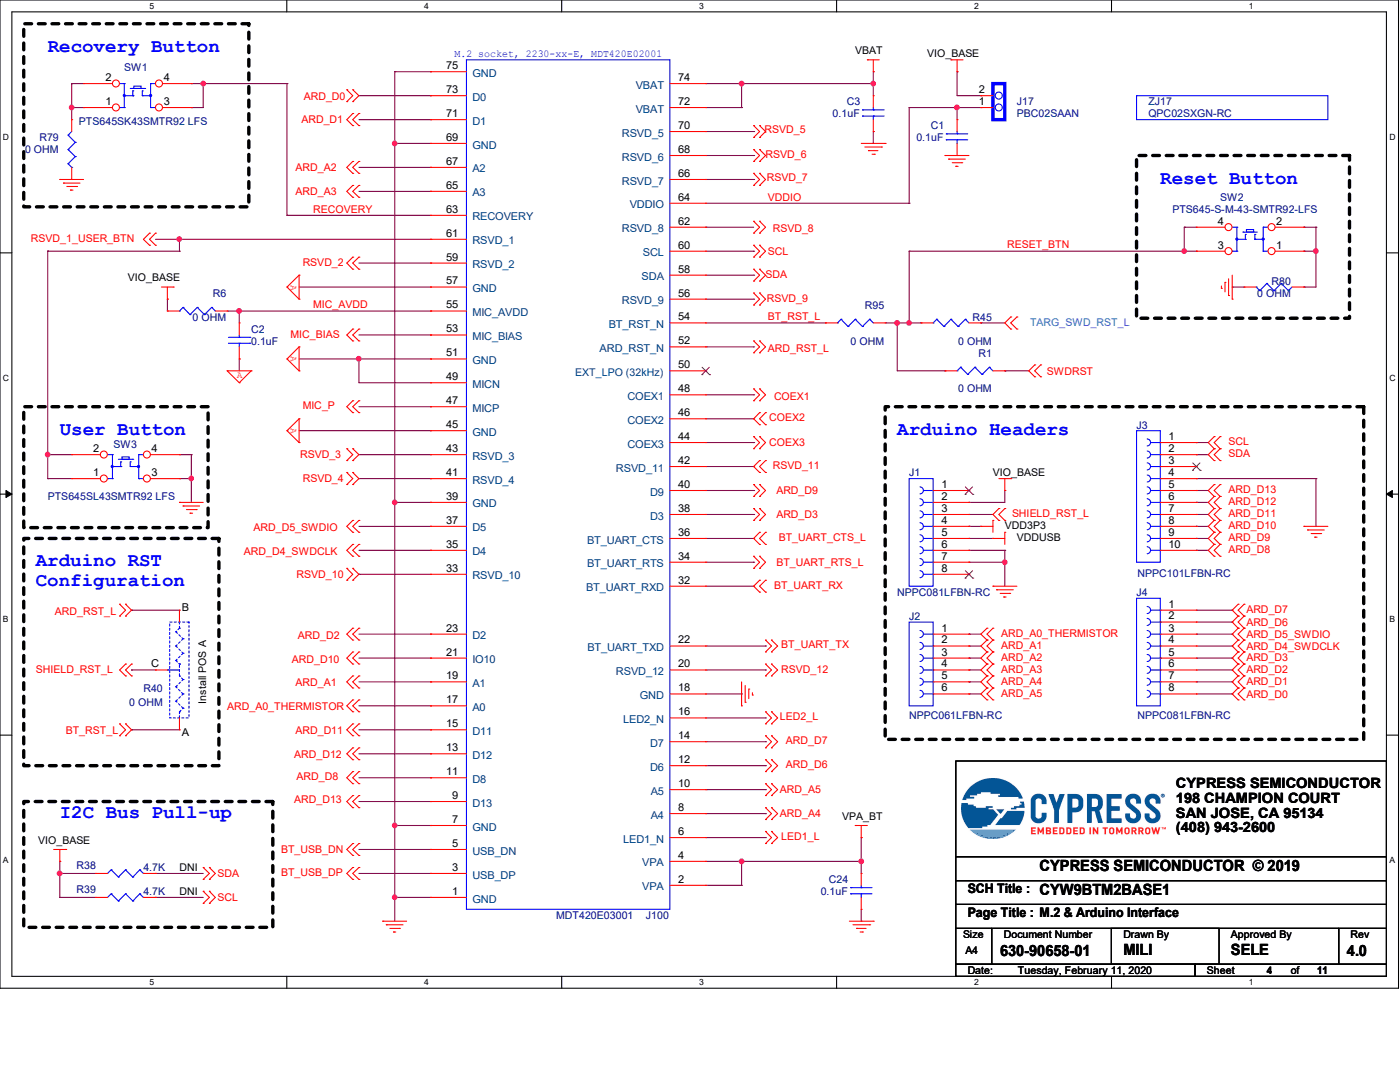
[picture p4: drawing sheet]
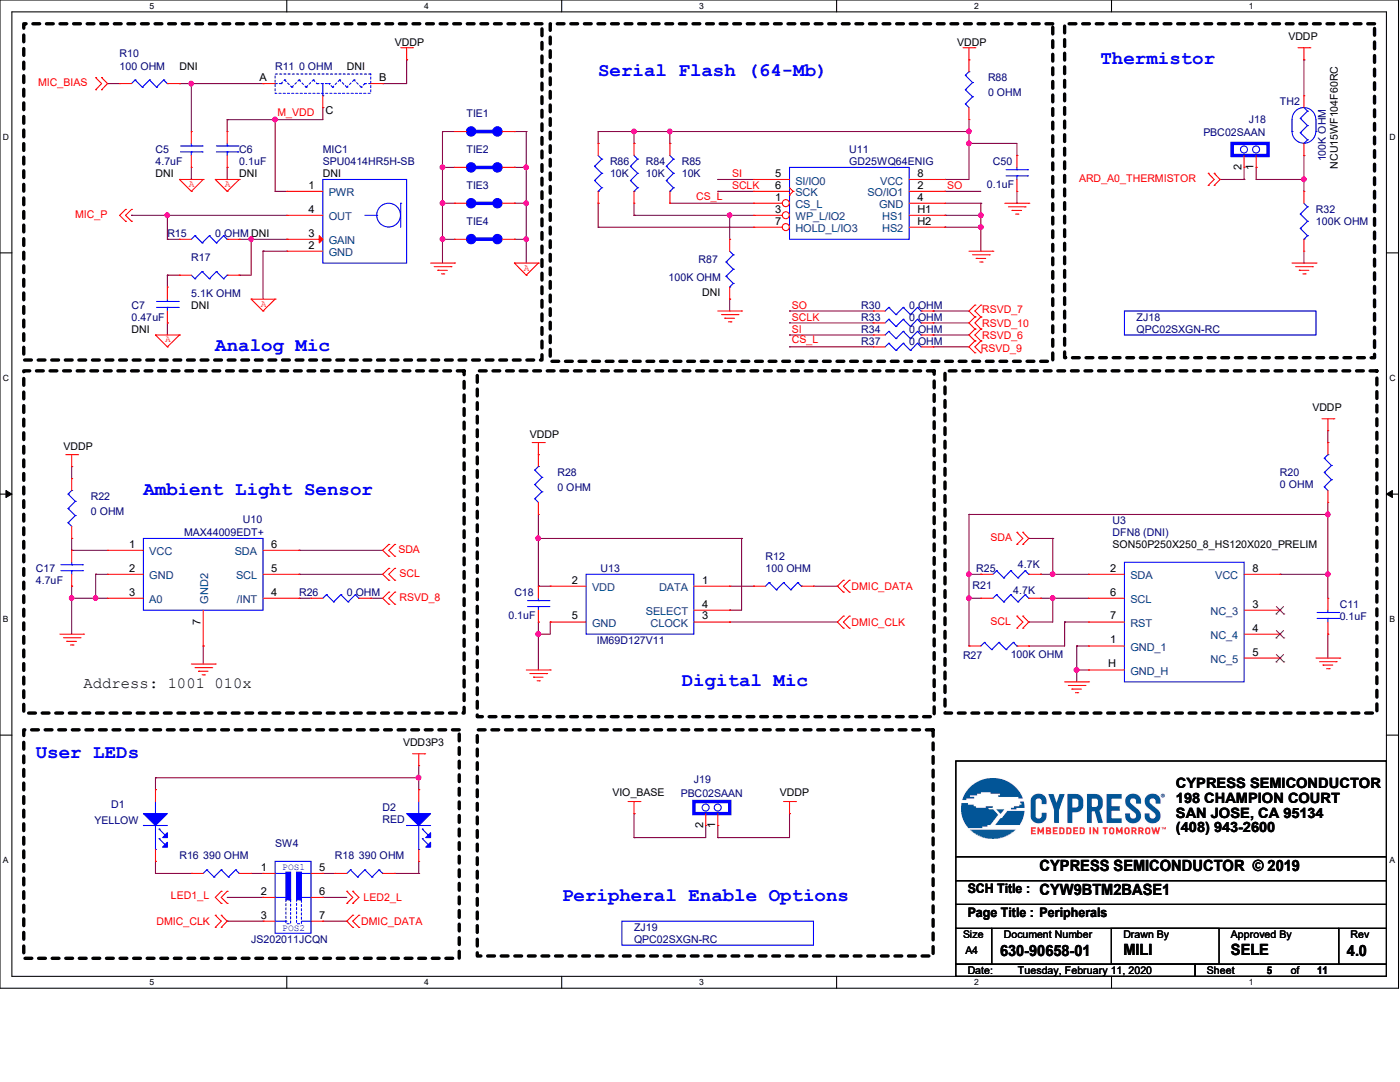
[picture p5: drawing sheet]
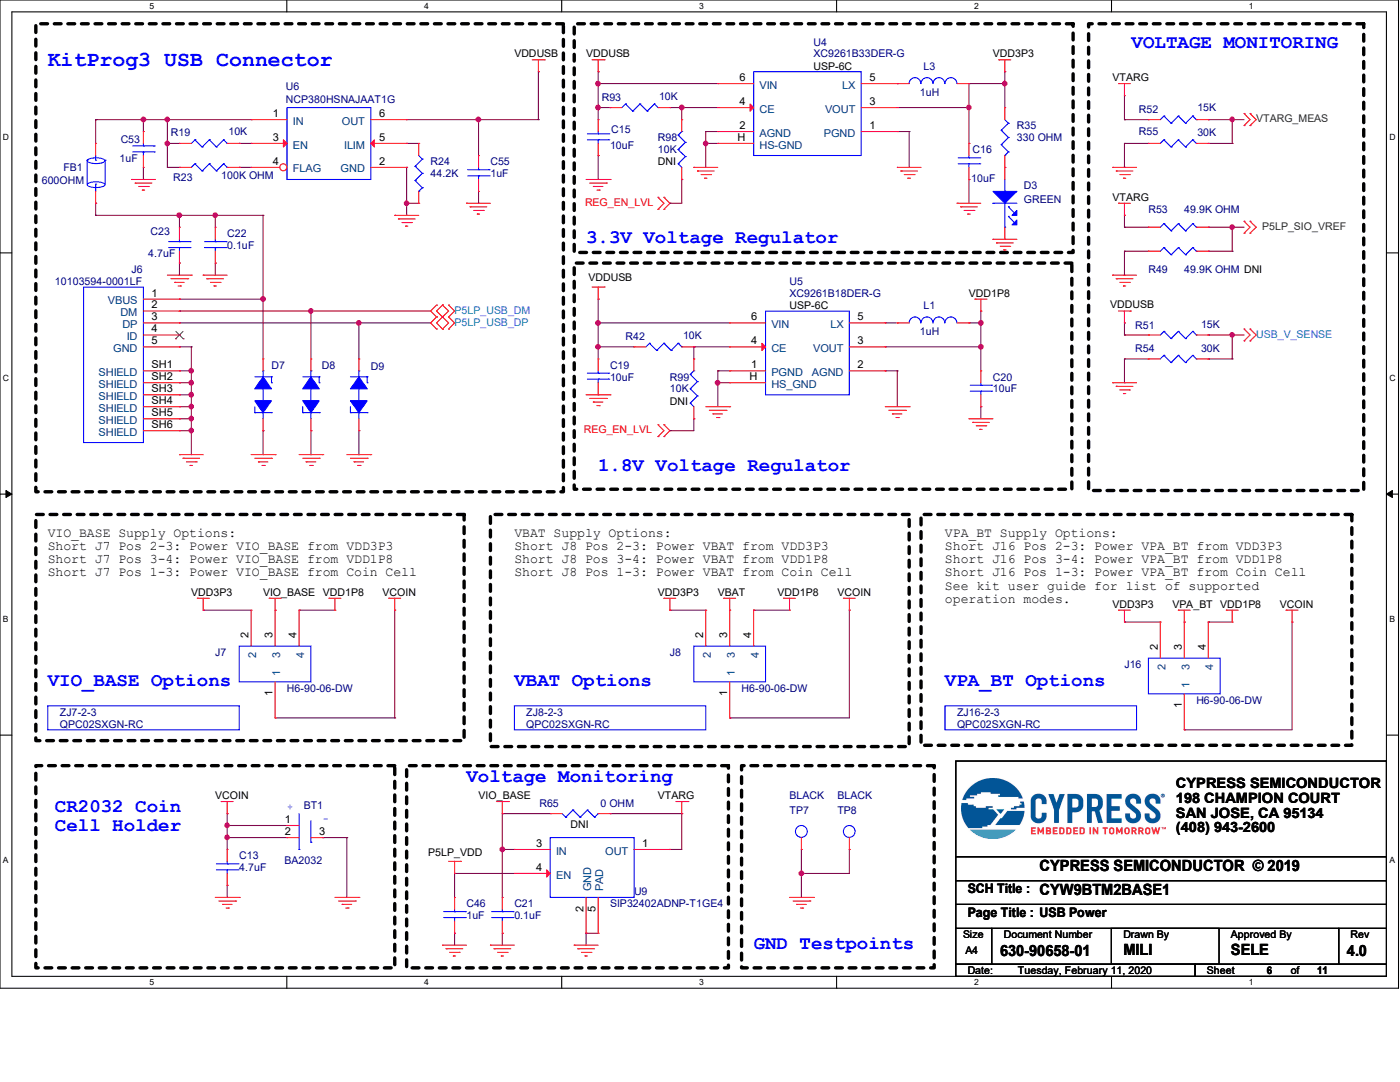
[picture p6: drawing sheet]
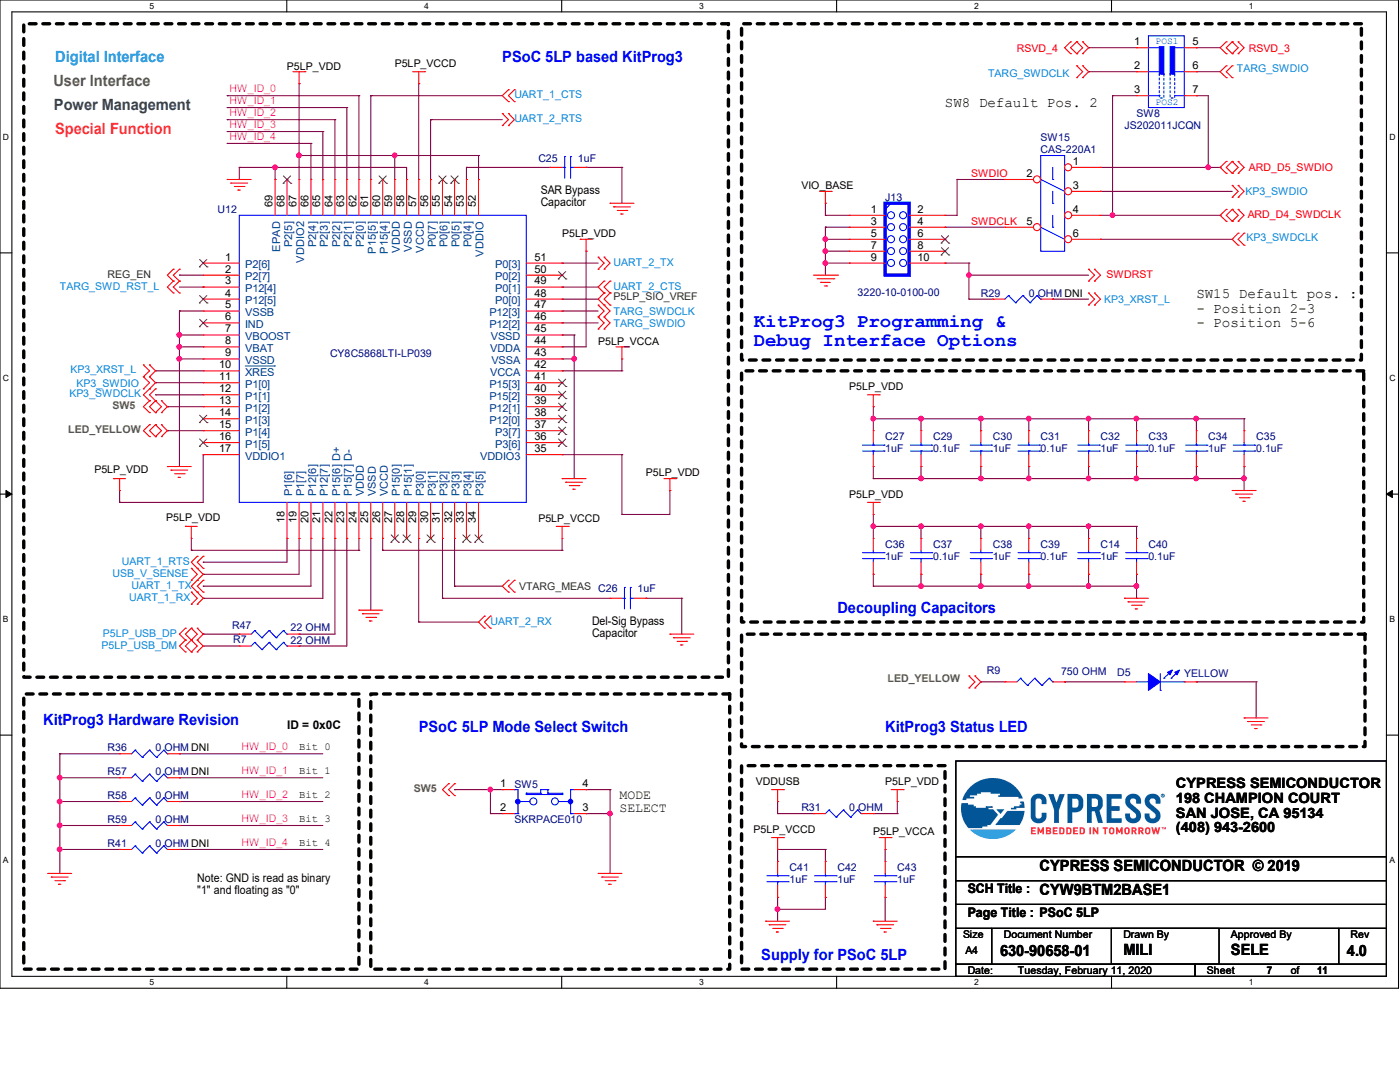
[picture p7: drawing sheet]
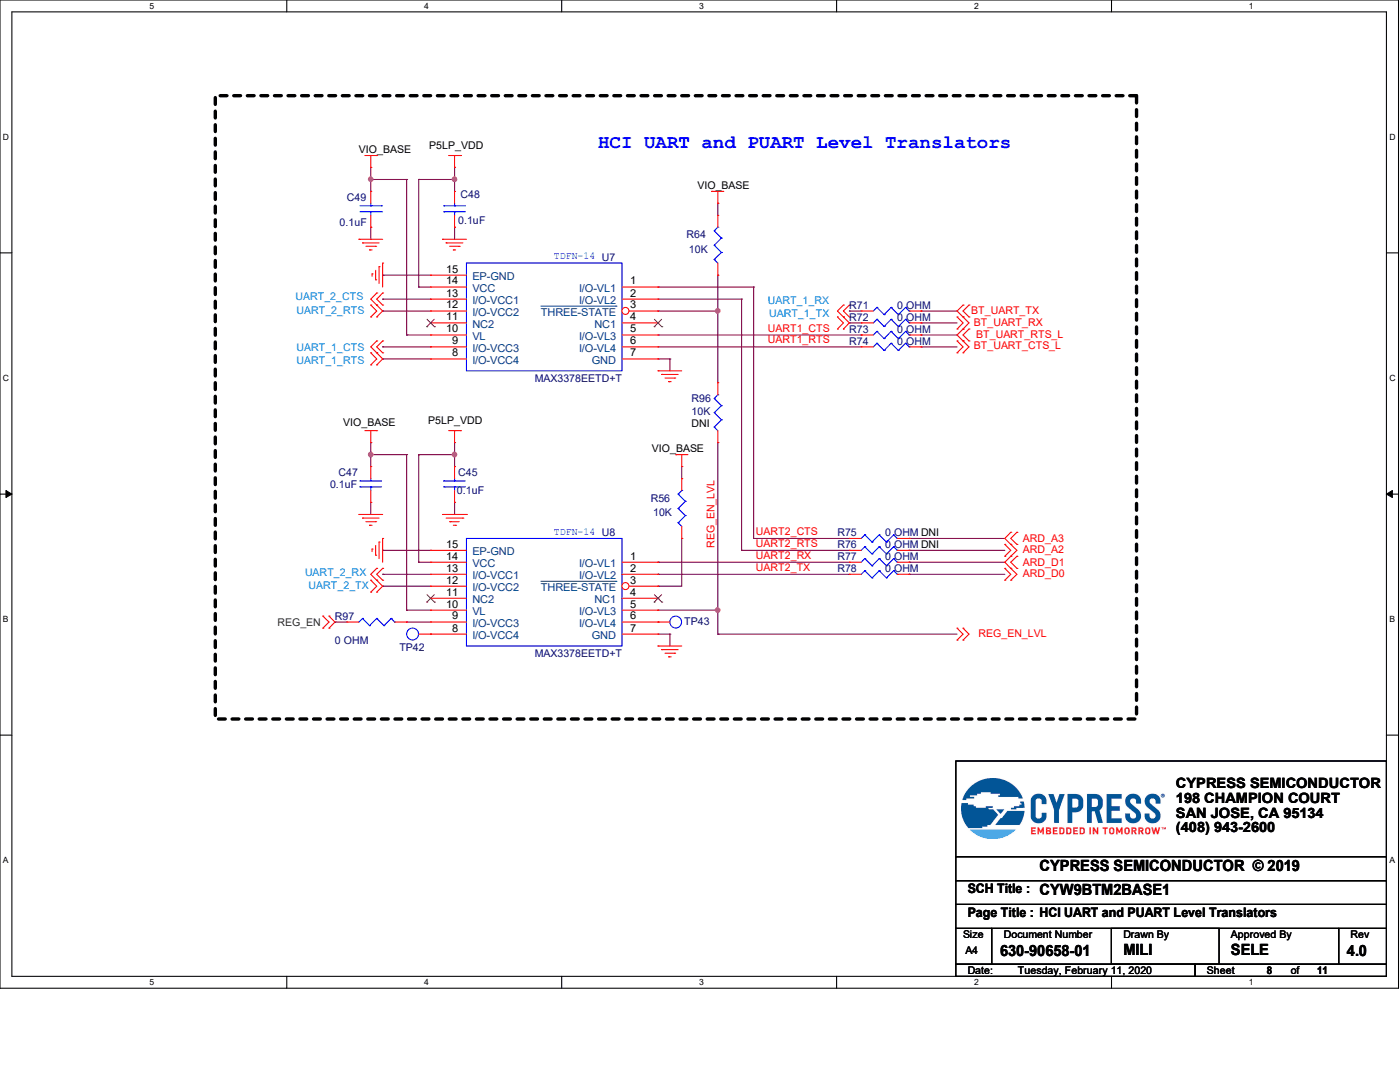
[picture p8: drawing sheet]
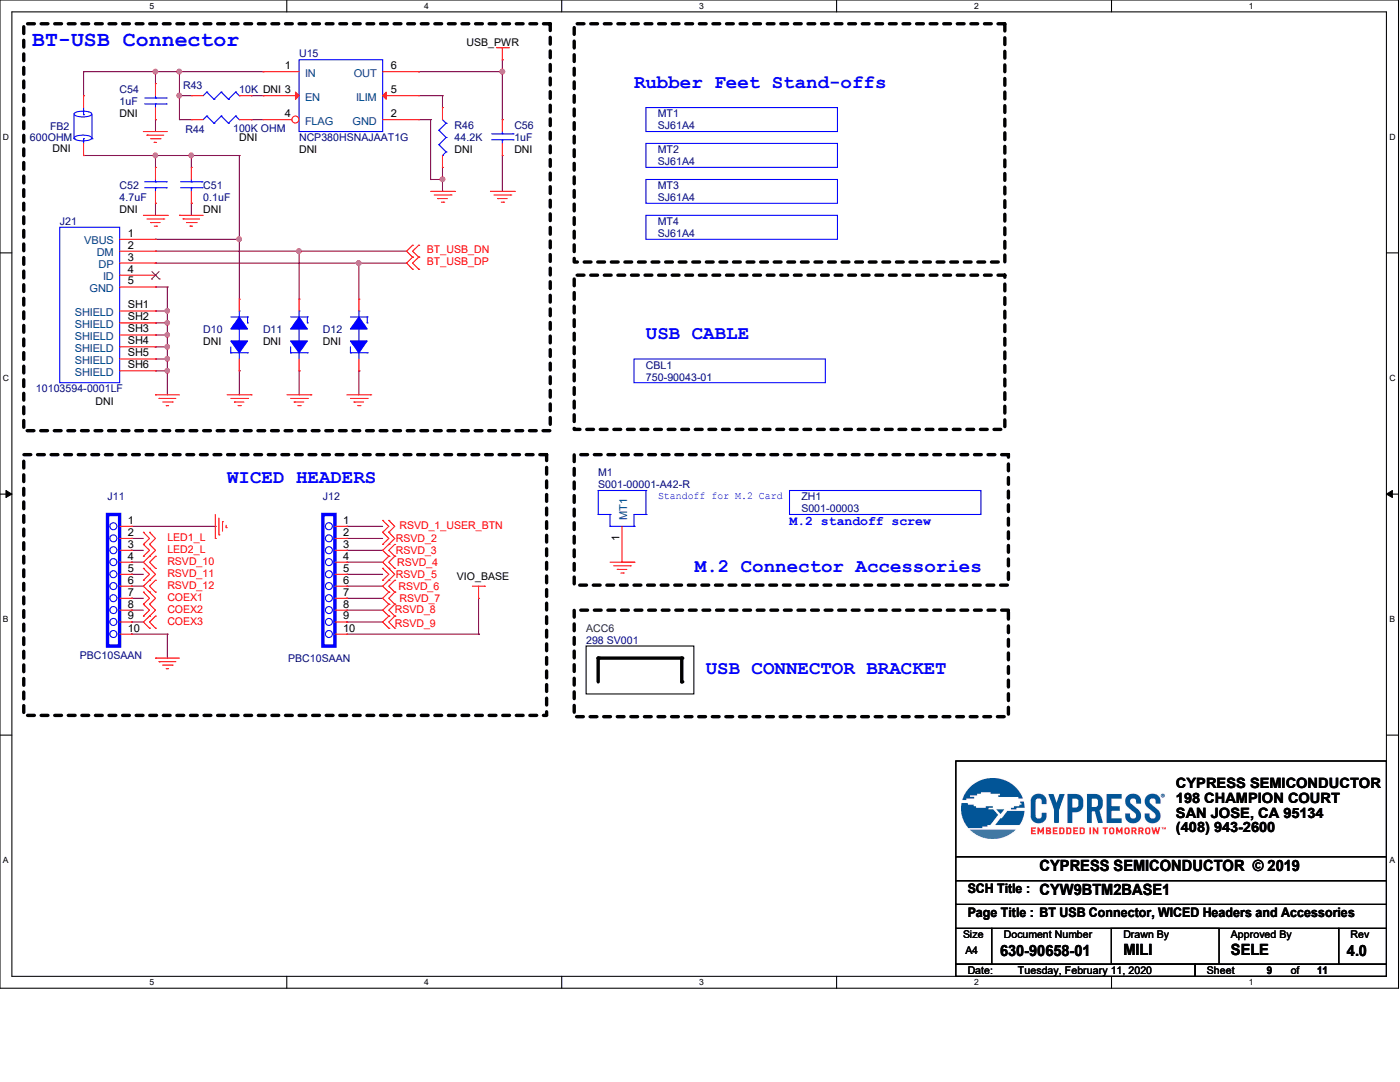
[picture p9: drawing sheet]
# OrCAD Capture schematic 630-90658-01_CYW9BTM2BASE1_REV4.0.DSN, sheets 1 to 7 of 11

## Sheets
1 10. GPIO Mappings and Config.: title: CYW9BTM2BASE1; rev: 4.0; note: 630-90658-01
2 09. BT USB, WiCED Header & Acc.: size A4
3 03. Power Block Diagram
4 01. Title Page
5 02. Block Diagram
6 04. M.2 and Arduino Interface: size A4
7 05. Peripherals: size A4

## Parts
sheet 01. Title Page
ACC1  121-90658-01  [TBD]
ACC2  600-90658-01  [TBD]
ACC3  610-90658-01  [TBD]
ACC4  620-90658-01  [TBD]
ACC5  630-90658-01  [TBD]
sheet 04. M.2 and Arduino Interface
C1  0.1uF  [CAPC1005_IS0402Q]
C2  0.1uF  [CAPC1005_IS0402Q]
C3  0.1uF  [CAPC1005_IS0402Q]
C24  0.1uF  [CAPC1005_IS0402Q]
J1  NPPC081LFBN-RC  [RTST254PSS8_L2120W269]
J2  NPPC061LFBN-RC  [RTST254PSS6_L1609W269]
J3  NPPC101LFBN-RC  [RTST254PSS10_L2625W269]
J4  NPPC081LFBN-RC  [RTST254PSS8_L2120W269]
J17  PBC02SAAN  [CTST254PSS2]
J100  8038402-67G00E5T  [M_2_2230-XX-E_MDT420E02001]
R1  0 OHM  [RESC1005_IS0402Q]
R6  0 OHM  [RESC1005_IS0402Q]
R38  4.7K  [RESC1005_IS0402Q]
R39  4.7K  [RESC1005_IS0402Q]
R40  0 OHM  [resc1005_is0402q_opt_ab]
R45  0 OHM  [RESC1005_IS0402Q]
R79  0 OHM  [RESC1005_IS0402Q]
R80  0 OHM  [RESC1005_IS0402Q]
R95  0 OHM  [RESC1005_IS0402Q]
SW1  PTS645SK43SMTR92 LFS  [swpbs4_pts645_smt]
SW2  PTS645-S-M-43-SMTR92-LFS  [swpbs4_pts645_smt]
SW3  PTS645SL43SMTR92 LFS  [swpbs4_pts645_smt]
ZJ17  QPC02SXGN-RC  [NA]
sheet 05. Peripherals
C5  4.7uF  [CAPC1005_IS0402Q]
C6  0.1uF  [CAPC1005_IS0402Q]
C7  0.47uF  [CAPC1005_IS0402Q]
C11  0.1uF  [CAPC1005_IS0402Q]
C17  4.7uF  [CAPC1005_IS0402Q]
C18  0.1uF  [CAPC1005_IS0402Q]
C50  0.1uF  [CAPC1005_IS0402Q]
D1  YELLOW  [LEDC1608Q]
D2  RED  [LEDC1608Q]
J18  PBC02SAAN  [CTST254PSS2]
J19  PBC02SAAN  [CTST254PSS2]
MIC1  SPU0414HR5H-SB  [MICS4_KNOWL_SPU0410HR5H]
R10  100 OHM  [RESC1005_IS0402Q]
R11  0 OHM  [RESC1005_IS0402Q_OPT_AB]
R12  100 OHM  [RESC1005_IS0402Q]
R15  0 OHM  [RESC1005_IS0402Q]
R16  390 OHM  [RESC1005_IS0402Q]
R17  5.1K OHM  [RESC1005_IS0402Q]
R18  390 OHM  [RESC1005_IS0402Q]
R20  0 OHM  [RESC1005_IS0402Q]
R21  4.7K  [RESC1005_IS0402Q]
R22  0 OHM  [RESC1005_IS0402Q]
R25  4.7K  [RESC1005_IS0402Q]
R26  0 OHM  [RESC1005_IS0402Q]
R27  100K OHM  [RESC1005_IS0402Q]
R28  0 OHM  [RESC1005_IS0402Q]
R30  0 OHM  [RESC1005_IS0402Q]
R32  100K OHM  [RESC1005_IS0402Q]
R33  0 OHM  [RESC1005_IS0402Q]
R34  0 OHM  [RESC1005_IS0402Q]
R37  0 OHM  [RESC1005_IS0402Q]
R84  10K  [RESC1005_IS0402Q]
R85  10K  [RESC1005_IS0402Q]
R86  10K  [RESC1005_IS0402Q]
R87  100K OHM  [RESC1005_IS0402Q]
R88  0 OHM  [RESC1005_IS0402Q]
SW4  JS202011JCQN  [SW_JS202011JCQN]
TH2  100K OHM  [RESC1005_IS0402Q]
TIE1  5X13MIL  [NET_TIE_5X13MILS]
TIE2  5X13MIL  [NET_TIE_5X13MILS]
TIE3  5X13MIL  [NET_TIE_5X13MILS]
TIE4  5X13MIL  [NET_TIE_5X13MILS]
U3  DFN8 (DNI)  [SON50P250X250_8_HS120X020_PRELIM]
U10  MAX44009EDT+  [dfn6_max44009]
U11  GD25WQ64ENIG  [uson8_3x4_gd25wq64enig]
U13  IM69D127V11  [MICS5_IM69D127V11]
ZJ18  QPC02SXGN-RC  [NA]
ZJ19  QPC02SXGN-RC  [NA]
sheet 09. BT USB, WiCED Header & Acc.
ACC6  298 SV001  [-NA-]
C51  0.1uF  [CAPC1005_IS0402Q]
C52  4.7uF  [CAPC1608_IS0603Q]
C54  1uF  [CAPC1005_IS0402Q]
C56  1uF  [CAPC1005_IS0402Q]
CBL1  750-90043-01  [NA]
D10  ADUC10S020R5  [FUSC1005_IS0402Q]
D11  ADUC10S020R5  [FUSC1005_IS0402Q]
D12  ADUC10S020R5  [FUSC1005_IS0402Q]
FB2  600OHM  [INDC1005_IS0402Q]
J11  PBC10SAAN  [CTST254PSS10]
J12  PBC10SAAN  [CTST254PSS10]
J21  10103594-0001LF  [fci_10103594-0001_keystone]
M1  S001-00001-A42-R  [MT_pth4_20]
MT1  SJ61A4  [NA]
MT2  SJ61A4  [NA]
MT3  SJ61A4  [NA]
MT4  SJ61A4  [NA]
R43  10K  [RESC1005_IS0402Q]
R44  100K OHM  [RESC1005_IS0402Q]
R46  44.2K  [RESC1005_IS0402Q]
U15  NCP380HSNAJAAT1G  [tsop095p275_6_300]
ZH1  S001-00003  [NA]

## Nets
GND: C1.2 C3.2 C11.2 C17.2 C18.2 C24.2 C50.2 C51.2 C52.2 C54.2 C56.2 D10.1 D11.1 D12.1 J1.6 J1.7 J3.4 J11.1 J11.10 J21.5(GND) J21.SH1(SHIELD) J21.SH2(SHIELD) J21.SH3(SHIELD) J21.SH4(SHIELD) J21.SH5(SHIELD) J21.SH6(SHIELD) J100.1(GND) J100.7(GND) J100.18(GND) J100.39(GND) J100.69(GND) J100.75(GND) M1.1(MT1) R32.2 R46.2 R79.2 R80.2 R87.2 SW3.3(C) SW3.4(D) TIE1.1(N1) TIE2.1(N1) TIE3.1(N1) TIE4.1(N1) U3.1(GND) U3.H(GND) U10.2(GND) U10.3(A0) U10.7(GND2) U11.4(GND) U11.H1(HS1) U11.H2(HS2) U13.5(GND) U15.2(GND) ; also on sheet 8 9 11
GND_A: C2.2 C5.2 C6.2 C7.2 J100.45(GND) J100.49(MICN) J100.51(GND) J100.57(GND) MIC1.2(GND) TIE1.2(N2) TIE2.2(N2) TIE3.2(N2) TIE4.2(N2)
VBAT: C3.1 J100.72(VBAT) J100.74(VBAT) ; also on sheet 8
VDD3P3: D1.A(ANODE) D2.A(ANODE) J1.4 ; also on sheet 8
VDDIO: C1.1 J17.1 J100.64(VDDIO)
VDDP: J19.1 R11.B R20.2 R22.2 R28.2 R88.2 TH2.1
VDDUSB: J1.5 ; also on sheet 8 9
ARD_A0_THERMISTOR: J2.1 J18.2 J100.17(A0)
ARD_A1: J2.2 J100.19(A1)
ARD_A2: J2.3 J100.67(A2) ; also on sheet 11
ARD_A3: J2.4 J100.65(A3) ; also on sheet 11
ARD_A4: J2.5 J100.8(A4)
ARD_A5: J2.6 J100.10(A5)
ARD_D0: J4.8 J100.73(D0) ; also on sheet 11
ARD_D1: J4.7 J100.71(D1) ; also on sheet 11
ARD_D2: J4.6 J100.23(D2)
ARD_D3: J4.5 J100.38(D3)
ARD_D4_SWDCLK: J4.4 J100.35(D4) ; also on sheet 9
ARD_D5_SWDIO: J4.3 J100.37(D5) ; also on sheet 9
ARD_D6: J4.2 J100.12(D6)
ARD_D7: J4.1 J100.14(D7)
ARD_D8: J3.10 J100.11(D8)
ARD_D9: J3.9 J100.40(D9)
ARD_D10: J3.8 J100.21(D10)
ARD_D11: J3.7 J100.15(D11)
ARD_D12: J3.6 J100.13(D12)
ARD_D13: J3.5 J100.9(D13)
ARD_RST_L: J100.52(ARD_RST_N) R40.B
BT_RST_L: J100.54(BT_RST_N) R40.A R95.2
BT_UART_CTS_L: J100.36(BT_UART_CTS) ; also on sheet 11
BT_UART_RTS_L: J100.34(BT_UART_RTS) ; also on sheet 11
BT_UART_RX: J100.32(BT_UART_RXD) ; also on sheet 11
BT_UART_TX: J100.22(BT_UART_TXD) ; also on sheet 11
BT_USB_DN: D11.2 J21.2(DM) J100.5(USB_DN)
BT_USB_DP: D12.2 J21.3(DP) J100.3(USB_DP)
COEX1: J11.7 J100.48(COEX1)
COEX2: J11.8 J100.46(COEX2)
COEX3: J11.9 J100.44(COEX3)
CS_L: R37.1 R85.2 U11.1(CS_L)
DMIC_CLK: SW4.3 U13.3(CLOCK)
DMIC_DATA: R12.2 SW4.7
LED1_L: J11.2 J100.6(LED1_N) SW4.2
LED2_L: J11.3 J100.16(LED2_N) SW4.6
M_VDD: C6.1 MIC1.1(PWR) R11.C
MIC_AVDD: C2.1 J100.55(MIC_AVDD) R6.1
MIC_BIAS: J100.53(MIC_BIAS) R10.1
MIC_P: J100.47(MICP) MIC1.4(OUT) R15.1
RECOVERY: J100.63(RECOVERY) SW1.3(C) SW1.4(D)
RESET_BTN: R1.2 R45.2 R95.1 SW2.3(C) SW2.4(D)
RSVD_1_USER_BTN: J12.1 J100.61(RSVD_1) SW3.1(A) SW3.2(B)
RSVD_2: J12.2 J100.59(RSVD_2)
RSVD_3: J12.3 J100.43(RSVD_3) ; also on sheet 9
RSVD_4: J12.4 J100.41(RSVD_4) ; also on sheet 9
RSVD_5: J12.5 J100.70(RSVD_5)
RSVD_6: J12.6 J100.68(RSVD_6) R34.2
RSVD_7: J12.7 J100.66(RSVD_7) R30.2
RSVD_8: J12.8 J100.62(RSVD_8) R26.2
RSVD_9: J12.9 J100.56(RSVD_9) R37.2
RSVD_10: J11.4 J100.33(RSVD_10) R33.2
RSVD_11: J11.5 J100.42(RSVD_11)
RSVD_12: J11.6 J100.20(RSVD_12)
SCL: J3.1 J100.60(SCL) R21.2 R39.2 U3.6(SCL) U10.5(SCL)
SCLK: R33.1 U11.6(SCK)
SDA: J3.2 J100.58(SDA) R25.2 R38.2 U3.2(SDA) U10.6(SDA)
SHIELD_RST_L: J1.3 R40.C
SI: R34.1 U11.5(SI/IO0)
SO: R30.1 U11.2(SO/IO1)
SWDRST: R1.1 ; also on sheet 9
TARG_SWD_RST_L: R45.1 ; also on sheet 9
USB_PWR: C56.1 U15.6(OUT)
VIO_BASE: J1.2 J12.10 J17.2 J19.2 R6.2 R38.1 R39.1 ; also on sheet 8 9 11
VPA_BT: C24.1 J100.2(VPA) J100.4(VPA) ; also on sheet 8
N17318193: R79.1 SW1.1(A) SW1.2(B)
N17319683: C5.1 R10.2 R11.A
N17319743: MIC1.3(GAIN) R15.2 R17.2
N17319749: C7.1 R17.1
N17319864: R86.2 U11.7(HOLD_L/IO3)
N17319893: C50.1 R84.1 R85.1 R86.1 R88.1 U11.8(VCC)
N17319982: R84.2 R87.1 U11.3(WP_L/IO2)
N17320315: J18.1 R32.1 TH2.2
N17329530: C11.1 R20.1 R21.1 R25.1 R27.1 U3.8(VCC)
N17329630: R27.2 U3.7(RST)
N17335019: C51.1 C52.1 D10.2 FB2.2 J21.1(VBUS)
N17363779: C17.1 R22.1 U10.1(VCC)
N17366377: C54.1 FB2.1 R43.1 R44.1 U15.1(IN)
N17366397: R43.2 U15.3(EN)
N17366407: R44.2 U15.4(FLAG)
N17367182: R46.1 U15.5(ILIM)
N17369129: R26.1 U10.4(/INT)
N17384127: R80.1 SW2.1(A) SW2.2(B)
N17407317: R16.2 SW4.1
N17407334: D1.C(CATHODE) R16.1
N17407368: R18.1 SW4.5
N17407421: D2.C(CATHODE) R18.2
N17422116: C18.1 R28.1 U13.2(VDD) U13.4(SELECT)
N17422318: R12.1 U13.1(DATA)

Not connected (* = marked no-connect by the designer): J1 1* 8*; J3 3*; J21 4(ID)*; J100 50(EXT_LPO_(32kHz)); U3 3(NC)* 4(NC)* 5(NC)*

## Notes on the sheets
sheet 1
- Arduino I/F:
- 208xx GPIOs:
- Shared Functions:
- Peripherals:
- 208xx GPIOs:
- Shared Functions:
- A0
- Pxx
- Thermistor ADC
- RSVD_11
- Pxx
- A1
- Pxx
- RSVD_12
- Pxx
- A2
- Pxx
- PUART_CTS_L
- A3
- Pxx
- PUART_RTS_L
- A4
- Pxx
- A5
- Pxx
- D0
- Pxx
- PUART_RX
- D1
- Pxx
- PUART_TX
- D2
- Pxx
- D3
- Pxx
- D4
- Pxx
- SWDCLK
- D5
- Pxx
- SWDIO
- D6
- Pxx
- D7
- Pxx
- D8
- Pxx
- D9
- Pxx
- D10
- Pxx
- D11
- Pxx
- D12
- Pxx
- D13
- Pxx
- SDA
- Pxx
- SCL
- Pxx
- Peripherals:
- 208xx GPIOs:
- LED1
- Pxx
- DMIC_CLK
- LED2
- Pxx
- DMIC_DATA
- RSVD_1
- Pxx
- USER BUTTON
- RSVD_2
- Pxx
- RSVD_3
- Pxx
- SWDIO_ALT
- RSVD_4
- Pxx
- SWDCK_ALT
- RSVD_5
- Pxx
- RSVD_6
- Pxx
- SF_MOSI
- RSVD_7
- Pxx
- SF_MISO
- RSVD_8
- Pxx
- AMBIENT LIGHT SENSOR INT
- RSVD_9
- Pxx
- SF_CS_L
- RSVD_10
- Pxx
- SF_SCLK
sheet 2
- BT-USB Connector
- Rubber Feet Stand-offs
- USB CABLE
- WICED HEADERS
- M.2 standoff screw
- M.2 Connector Accessories
- USB CONNECTOR BRACKET
sheet 3
- Power Management Unit Block Diagram
sheet 4
- CYW9BTM2BASE1
  CYPRESS M.2 BT/BLE BASEBOARD
- CONTENTS
- PAGE
- DESCRIPTION
- 01
- Title Page
- 02
- Block Diagram
- 03
- PMU Block Diagram
- 04
- M.2 & Arduino Interface
- 05
- Peripherals
- 06
- USB Power
- 07
- PSoC 5LP
- 08
- HCI UART and PUART Level Translators
- 09
- BT USB Connector, WICED Headers and Accessories
- 10
- GPIOs Mapping and Configuration
- 11
- Revision History
- Drawing Numbers
- PCBA
- PCB
- FAB DRW
- ASSY DRW
- SCH DRW
sheet 5
- Block Diagram
sheet 6
- Recovery Button
- Reset Button
- User Button
- Arduino Headers
- Arduino RST
  Configuration
- I2C Bus Pull-up
sheet 7
- Thermistor
- Serial Flash (64-Mb)
- Analog Mic
- Ambient Light Sensor
- Address: 1001 010x
- Digital Mic
- User LEDs
- Peripheral Enable Options

# OrCAD Capture schematic 630-90658-01_CYW9BTM2BASE1_REV4.0.DSN, sheets 8 to 11 of 11

## Sheets
8 06. USB Power: size A4
9 07. PSoC_5LP: size A4
10 11. Revision History
11 08. HCI/PUART Level Shifter: size A4

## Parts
sheet 06. USB Power
BT1  BA2032  [ba2032-battery_holder]
C13  4.7uF  [CAPC1608_IS0603Q]
C15  10uF  [CAPC1608_IS0603Q]
C16  10uF  [CAPC1608_IS0603Q]
C19  10uF  [CAPC1608_IS0603Q]
C20  10uF  [CAPC1608_IS0603Q]
C21  0.1uF  [CAPC1005_IS0402Q]
C22  0.1uF  [CAPC1005_IS0402Q]
C23  4.7uF  [CAPC1608_IS0603Q]
C46  1uF  [CAPC1005_IS0402Q]
C53  1uF  [CAPC1005_IS0402Q]
C55  1uF  [CAPC1005_IS0402Q]
D3  GREEN  [LEDC1608Q]
D7  ADUC10S020R5  [FUSC1005_IS0402Q]
D8  ADUC10S020R5  [FUSC1005_IS0402Q]
D9  ADUC10S020R5  [FUSC1005_IS0402Q]
FB1  600OHM  [INDC1005_IS0402Q]
J6  10103594-0001LF  [fci_10103594-0001_keystone]
J7  H6-90-06-DW  [H6-90-06-DW]
J8  H6-90-06-DW  [H6-90-06-DW]
J16  H6-90-06-DW  [H6-90-06-DW]
L1  1uH  [INDC2520]
L3  1uH  [INDC2520]
R19  10K  [RESC1005_IS0402Q]
R23  100K OHM  [RESC1005_IS0402Q]
R24  44.2K  [RESC1005_IS0402Q]
R35  330 OHM  [RESC1005_IS0402Q]
R42  10K  [RESC1005_IS0402Q]
R49  49.9K OHM  [RESC1005_IS0402Q]
R51  15K  [RESC1005_IS0402Q]
R52  15K  [RESC1005_IS0402Q]
R53  49.9K OHM  [RESC1005_IS0402Q]
R54  30K  [RESC1005_IS0402Q]
R55  30K  [RESC1005_IS0402Q]
R65  0 OHM  [RESC1608_IS0603Q]
R93  10K  [RESC1005_IS0402Q]
R98  10K  [RESC1005_IS0402Q]
R99  10K  [RESC1005_IS0402Q]
TP7  BLACK  [TPT1_KOB_151-10X-RC]
TP8  BLACK  [TPT1_KOB_151-10X-RC]
U4  XC9261B33DER-G  [SON50P200X180_6_USP-6CQ]
U5  XC9261B18DER-G  [usp-6c_xc9258]
U6  NCP380HSNAJAAT1G  [tsop095p275_6_300]
U9  SIP32402ADNP-T1GE4  [TDFN50P160X120X60-5M]
ZJ7-2-3  QPC02SXGN-RC  [NA]
ZJ8-2-3  QPC02SXGN-RC  [NA]
ZJ16-2-3  QPC02SXGN-RC  [NA]
sheet 07. PSoC_5LP
C14  1uF  [CAPC1005_IS0402Q]
C25  1uF  [CAPC1005_IS0402Q]
C26  1uF  [CAPC1005_IS0402Q]
C27  1uF  [CAPC1005_IS0402Q]
C29  0.1uF  [CAPC1005_IS0402Q]
C30  1uF  [CAPC1005_IS0402Q]
C31  0.1uF  [CAPC1005_IS0402Q]
C32  1uF  [CAPC1005_IS0402Q]
C33  0.1uF  [CAPC1005_IS0402Q]
C34  1uF  [CAPC1005_IS0402Q]
C35  0.1uF  [CAPC1005_IS0402Q]
C36  1uF  [CAPC1005_IS0402Q]
C37  0.1uF  [CAPC1005_IS0402Q]
C38  1uF  [CAPC1005_IS0402Q]
C39  0.1uF  [CAPC1005_IS0402Q]
C40  0.1uF  [CAPC1005_IS0402Q]
C41  1uF  [CAPC1005_IS0402Q]
C42  1uF  [CAPC1005_IS0402Q]
C43  1uF  [CAPC1005_IS0402Q]
D5  YELLOW  [LEDC2012X120M]
J13  3220-10-0100-00  [CNC_3220-10-0100-00]
R7  22 OHM  [RESC1005_IS0402Q]
R9  750 OHM  [RESC1005_IS0402Q]
R29  0 OHM  [RESC1005_IS0402Q]
R31  0 OHM  [RESC1005_IS0402Q]
R36  0 OHM  [RESC1005_IS0402Q]
R41  0 OHM  [RESC1005_IS0402Q]
R47  22 OHM  [RESC1005_IS0402Q]
R57  0 OHM  [RESC1005_IS0402Q]
R58  0 OHM  [RESC1005_IS0402Q]
R59  0 OHM  [RESC1005_IS0402Q]
SW5  SKRPACE010  [SW_SKRPACE010]
SW8  JS202011JCQN  [SW_JS202011JCQN]
SW15  CAS-220A1  [SWSLS6_COPAL_CAS-220A]
U12  CY8C5868LTI-LP039  [qfn68_8x8mm]
sheet 08. HCI/PUART Level Shifter
C45  0.1uF  [CAPC1005_IS0402Q]
C47  0.1uF  [CAPC1005_IS0402Q]
C48  0.1uF  [CAPC1005_IS0402Q]
C49  0.1uF  [CAPC1005_IS0402Q]
R56  10K  [RESC1005_IS0402Q]
R64  10K  [RESC1005_IS0402Q]
R71  0 OHM  [RESC1005_IS0402Q]
R72  0 OHM  [RESC1005_IS0402Q]
R73  0 OHM  [RESC1005_IS0402Q]
R74  0 OHM  [RESC1005_IS0402Q]
R75  0 OHM  [RESC1005_IS0402Q]
R76  0 OHM  [RESC1005_IS0402Q]
R77  0 OHM  [RESC1005_IS0402Q]
R78  0 OHM  [RESC1005_IS0402Q]
R96  10K  [RESC1005_IS0402Q]
R97  0 OHM  [RESC1005_IS0402Q]
TP42  200-MM-RND  [tp40b]
TP43  200-MM-RND  [tp40b]
U7  MAX3378EETD+T  [TDFN14_3X3_MAX3378]
U8  MAX3378EETD+T  [TDFN14_3X3_MAX3378]

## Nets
GND: BT1.3(neg) C13.2 C14.2 C15.2 C16.2 C19.2 C20.2 C21.2 C22.2 C23.2 C25.2 C26.2 C27.2 C29.2 C30.2 C31.2 C32.2 C33.2 C34.2 C35.2 C36.2 C37.2 C38.2 C39.2 C40.2 C41.2 C42.2 C43.2 C45.2 C46.2 C47.2 C48.2 C49.2 C53.2 C55.2 D3.C(CATHODE) D5.1(CATHODE) D7.1 D8.1 D9.1 J6.5(GND) J6.SH1(SHIELD) J6.SH2(SHIELD) J6.SH3(SHIELD) J6.SH4(SHIELD) J6.SH5(SHIELD) J6.SH6(SHIELD) J13.3(P3) J13.5(P5) J13.7(P7) J13.9(P9) R24.2 R36.1 R41.1 R49.1 R54.1 R55.1 R57.1 R58.1 R59.1 SW5.3 SW5.4 TP7.1(TP) TP8.1(TP) U4.1(PGND) U4.2(AGND) U4.H(HS-GND) U5.1(PGND) U5.2(AGND) U5.H(HS_GND) U6.2(GND) U7.7(GND) U7.15(EP-GND) U8.7(GND) U8.15(EP-GND) U9.2(GND) U9.5(PAD) U12.5(VSSB) U12.7(VBOOST) U12.8(VBAT) U12.9(VSSD) U12.25(VSSD) U12.43(VSSA) U12.45(VSSD) U12.58(VSSD) U12.69(EPAD) ; also on sheet 2 6 7
VBAT: J8.3 ; also on sheet 6
VDD1P8: C20.1 J7.4 J8.4 J16.4 L1.2 U5.3(VOUT)
VDD3P3: C16.1 J7.2 J8.2 J16.2 L3.2 R35.1 U4.3(VOUT) ; also on sheet 6 7
VDDUSB: C15.1 C19.1 C55.1 R31.1 R42.1 R51.1 R93.1 U4.6(VIN) U5.6(VIN) U6.6(OUT) ; also on sheet 6
ARD_A2: R76.2 ; also on sheet 6
ARD_A3: R75.2 ; also on sheet 6
ARD_D0: R78.2 ; also on sheet 6
ARD_D1: R77.2 ; also on sheet 6
ARD_D4_SWDCLK: SW8.3 SW15.4(NO2) ; also on sheet 6
ARD_D5_SWDIO: SW8.7 SW15.1(NO1) ; also on sheet 6
BT_UART_CTS_L: R74.2 ; also on sheet 6
BT_UART_RTS_L: R73.2 ; also on sheet 6
BT_UART_RX: R72.2 ; also on sheet 6
BT_UART_TX: R71.2 ; also on sheet 6
HW_ID_0: R36.2 U12.62(P2[0])
HW_ID_1: R57.2 U12.63(P2[1])
HW_ID_2: R58.2 U12.64(P2[2])
HW_ID_3: R59.2 U12.65(P2[3])
HW_ID_4: R41.2 U12.66(P2[4])
KP3_SWDCLK: SW15.6(NC2) U12.12(P1[1])
KP3_SWDIO: SW15.3(NC1) U12.11(P1[0])
KP3_XRST_L: R29.2 U12.10(~{XRES})
LED_YELLOW: R9.1 U12.15(P1[4])
P5LP_SIO_VREF: R49.2 R53.2 U12.48(P0[0])
P5LP_USB_DM: D8.2 J6.2(DM) R7.1
P5LP_USB_DP: D9.2 J6.3(DP) R47.1
P5LP_VCCA: C43.1 U12.42(VCCA)
P5LP_VCCD: C41.1 C42.1 U12.26(VCCD) U12.57(VCCD)
P5LP_VDD: C14.1 C27.1 C29.1 C30.1 C31.1 C32.1 C33.1 C34.1 C35.1 C36.1 C37.1 C38.1 C39.1 C40.1 C45.1 C46.1 C48.1 R31.2 U7.14(VCC) U8.14(VCC) U9.4(EN) U12.17(VDDIO1) U12.24(VDDD) U12.35(VDDIO3) U12.44(VDDA) U12.52(VDDIO) U12.59(VDDD) U12.67(VDDIO2)
REG_EN: R97.1 U12.2(P2[7])
REG_EN_LVL: R96.1 R98.1 R99.1 U8.5(I/O-VL3)
RSVD_3: SW8.5 ; also on sheet 2 6
RSVD_4: SW8.1 ; also on sheet 2 6
SW5: SW5.1 SW5.2 U12.13(P1[2])
SWDCLK: J13.4(P4) SW15.5(COM2)
SWDIO: J13.2(P2) SW15.2(COM1)
SWDRST: J13.10(P10) R29.1 ; also on sheet 6
TARG_SWD_RST_L: U12.3(P12[4]) ; also on sheet 6
TARG_SWDCLK: SW8.2 U12.47(P12[3])
TARG_SWDIO: SW8.6 U12.46(P12[2])
UART1_CTS: R73.1 U7.5(I/O-VL3)
UART1_RTS: R74.1 U7.6(I/O-VL4)
UART2_CTS: R75.1 U7.1(I/O-VL1)
UART2_RTS: R76.1 U7.2(I/O-VL2)
UART2_RX: R77.1 U8.1(I/O-VL1)
UART2_TX: R78.1 U8.2(I/O-VL2)
UART_1_CTS: U7.9(I/O-VCC3) U12.61(P15[5])
UART_1_RTS: U7.8(I/O-VCC4) U12.18(P1[6])
UART_1_RX: R71.1 U12.21(P12[7])
UART_1_TX: R72.1 U12.20(P12[6])
UART_2_CTS: U7.13(I/O-VCC1) U12.49(P0[1])
UART_2_RTS: U7.12(I/O-VCC2) U12.56(P0[7])
UART_2_RX: U8.13(I/O-VCC1) U12.29(P3[0])
UART_2_TX: U8.12(I/O-VCC2) U12.51(P0[3])
USB_V_SENSE: R51.2 R54.2 U12.19(P1[7])
VCOIN: BT1.1(pos1) BT1.2(pos2) C13.1 J7.1 J8.1 J16.1
VIO_BASE: C21.1 C47.1 C49.1 J7.3 J13.1(P1) R56.2 R64.2 R65.1 U7.10(VL) U8.10(VL) U9.3(IN) ; also on sheet 2 6 7
VPA_BT: J16.3 ; also on sheet 6
VTARG: R52.1 R53.1 R65.2 U9.1(OUT)
VTARG_MEAS: R52.2 R55.2 U12.32(P3[3])
N17321365: C22.1 C23.1 D7.2 FB1.1 J6.1(VBUS)
N17321367: C53.1 FB1.2 R19.1 R23.1 U6.1(IN)
N17321640: R42.2 R99.2 U5.4(CE)
N17321661: R93.2 R98.2 U4.4(CE)
N17321701: L1.1 U5.5(LX)
N17324781: D5.2(ANODE) R9.2
N17325037: C25.1 U12.53(P0[4])
N17325251: R7.2 U12.23(P15[7]_D-)
N17325253: R47.2 U12.22(P15[6]_D+)
N17325263: C26.1 U12.31(P3[2])
N17326814: R64.1 R96.2 U7.3(\\~{THREE-STATE})
N17326877: R56.1 U8.3(\\~{THREE-STATE})
N17326996: R97.2 U8.9(I/O-VCC3)
N17347501: TP43.1(TP) U8.6(I/O-VL4)
N17347503: TP42.1(TP) U8.8(I/O-VCC4)
N17361004: R24.1 U6.5(ILIM)
N17364419: R19.2 U6.3(EN)
N17364422: R23.2 U6.4(FLAG)
N17375747: D3.A(ANODE) R35.2
N17375748: L3.1 U4.5(LX)

Not connected (* = marked no-connect by the designer): J6 4(ID)*; J13 6(P6)* 8(P8)*; U7 4(NC1)* 11(NC2)*; U8 4(NC1)* 11(NC2)*; U12 1(P2[6])* 4(P12[5])* 6(IND)* 14(P1[3])* 16(P1[5])* 27(P15[0])* 28(P15[1])* 30(P3[1])* 33(P3[4])* 34(P3[5])* 36(P3[6])* 37(P3[7])* 38(P12[0])* 39(P12[1])* 40(P15[2])* 41(P15[3])* 50(P0[2])* 54(P0[5])* 55(P0[6])* 60(P15[4])* 68(P2[5])*

## Notes on the sheets
sheet 8
- VOLTAGE MONITORING
- KitProg3 USB Connector
- 3.3V Voltage Regulator
- 1.8V Voltage Regulator
- VIO_BASE Supply Options:
  Short J7 Pos 2-3: Power VIO_BASE from VDD3P3
  Short J7 Pos 3-4: Power VIO_BASE from VDD1P8
  Short J7 Pos 1-3: Power VIO_BASE from Coin Cell
- VBAT Supply Options:
  Short J8 Pos 2-3: Power VBAT from VDD3P3
  Short J8 Pos 3-4: Power VBAT from VDD1P8
  Short J8 Pos 1-3: Power VBAT from Coin Cell
- VPA_BT Supply Options:
  Short J16 Pos 2-3: Power VPA_BT from VDD3P3
  Short J16 Pos 3-4: Power VPA_BT from VDD1P8
  Short J16 Pos 1-3: Power VPA_BT from Coin Cell
  See kit user guide for list of supported
  operation modes.
- VIO_BASE Options
- VBAT Options
- VPA_BT Options
- Voltage Monitoring
- CR2032 Coin
  Cell Holder
- GND Testpoints
sheet 9
- Digital Interface
- PSoC 5LP based KitProg3
- User Interface
- Power Management
- SW8 Default Pos. 2
- Special Function
- SAR Bypass
  Capacitor
- SW15 Default pos. :
  - Position 2-3
  - Position 5-6
- KitProg3 Programming &
  Debug Interface Options
- Decoupling Capacitors
- Del-Sig Bypass
  Capacitor
- KitProg3 Hardware Revision
- ID = 0x0C
- PSoC 5LP Mode Select Switch
- KitProg3 Status LED
- Bit 0
- Bit 1
- Bit 2
- MODE
  SELECT
- Bit 3
- Bit 4
- Note: GND is read as binary
  "1" and floating as "0"
- Supply for PSoC 5LP
sheet 10
- REVISION HISTORY
- Orig. of
  Change
- REV
- DESCRIPTION OF CHANGE
- DATE
- 1.0
- Initial Release
- MILI
- 2019/03/06
- 1.1
- DNI R96, Install 10K Ohm at R64
- MILI
- 2019/04/18
- Schematic updated to Cypress template.
  Removed PSoC5 unused testpoints and SW14.
  Removed PSoC5 custom app button and LED.
  Motion sensor replaced by ambient light sensor.
- 2.0
- MILI
- 2019/05/30
- 3.0
- R49  changed to DNI. Removed R66, R67, R68 and R69.
  SW4 and SW8 changed to slide switch.
  Arduino Digital Pins changed to "Dx" naming convention
  Corrected PUART_RX to D0 and PUART_TX to D1
- MILI
- 2019/07/16
- 4.0
- Added digital MIC, U13
  Serial flash changed to 64Mbit
- MILI
- 2020/01/20
sheet 11
- HCI UART and PUART Level Translators
